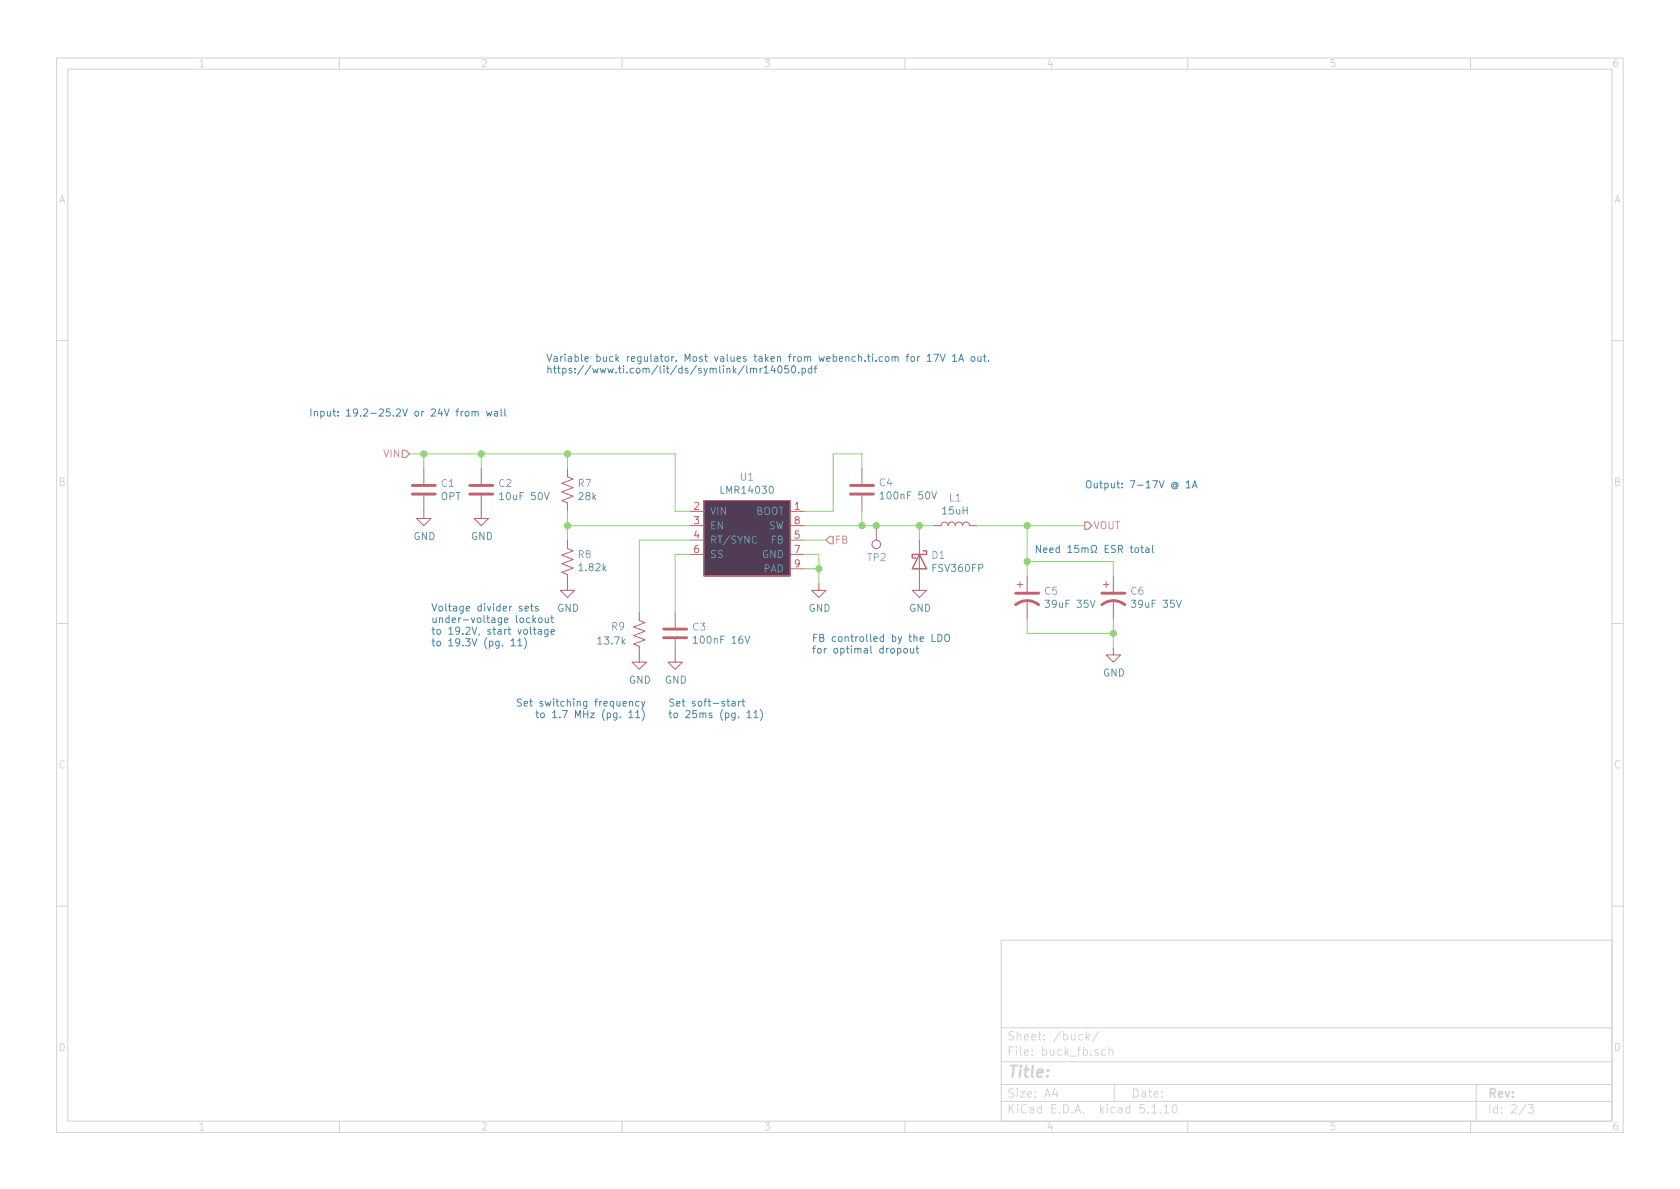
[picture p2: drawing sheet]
EESchema Schematic File Version 4
EELAYER 30 0
EELAYER END
$Descr A4 11693 8268
encoding utf-8
Sheet 2 3
Title ""
Date ""
Rev ""
Comp ""
Comment1 ""
Comment2 ""
Comment3 ""
Comment4 ""
$EndDescr
$Comp
L power:GND #PWR?
U 1 1
P 4700 4550
AR Path="/61329F1C" Ref="#PWR?"  Part="1" 
AR Path="/61323B71/61329F1C" Ref="#PWR?"  Part="1" 
AR Path="/6152A5A7/61329F1C" Ref="#PWR?"  Part="1" 
AR Path="/6153DA18/61329F1C" Ref="#PWR018"  Part="1" 
AR Path="/6157E815/61329F1C" Ref="#PWR?"  Part="1" 
AR Path="/6157EC81/61329F1C" Ref="#PWR?"  Part="1" 
AR Path="/62A21C39/61329F1C" Ref="#PWR?"  Part="1" 
AR Path="/62A272C6/61329F1C" Ref="#PWR?"  Part="1" 
F 0 "#PWR018" H 4700 4300 50  0001 C CNN
F 1 "GND" H 4705 4377 50  0000 C CNN
F 2 "" H 4700 4550 50  0001 C CNN
F 3 "" H 4700 4550 50  0001 C CNN
	1    4700 4550
	1    0    0    -1  
$EndComp
$Comp
L power:GND #PWR?
U 1 1
P 4450 4550
AR Path="/61329F22" Ref="#PWR?"  Part="1" 
AR Path="/61323B71/61329F22" Ref="#PWR?"  Part="1" 
AR Path="/6152A5A7/61329F22" Ref="#PWR?"  Part="1" 
AR Path="/6153DA18/61329F22" Ref="#PWR017"  Part="1" 
AR Path="/6157E815/61329F22" Ref="#PWR?"  Part="1" 
AR Path="/6157EC81/61329F22" Ref="#PWR?"  Part="1" 
AR Path="/62A21C39/61329F22" Ref="#PWR?"  Part="1" 
AR Path="/62A272C6/61329F22" Ref="#PWR?"  Part="1" 
F 0 "#PWR017" H 4450 4300 50  0001 C CNN
F 1 "GND" H 4455 4377 50  0000 C CNN
F 2 "" H 4450 4550 50  0001 C CNN
F 3 "" H 4450 4550 50  0001 C CNN
	1    4450 4550
	1    0    0    -1  
$EndComp
$Comp
L Device:C C?
U 1 1
P 4700 4400
AR Path="/61329F28" Ref="C?"  Part="1" 
AR Path="/61323B71/61329F28" Ref="C?"  Part="1" 
AR Path="/6152A5A7/61329F28" Ref="C?"  Part="1" 
AR Path="/6153DA18/61329F28" Ref="C3"  Part="1" 
AR Path="/6157E815/61329F28" Ref="C?"  Part="1" 
AR Path="/6157EC81/61329F28" Ref="C?"  Part="1" 
AR Path="/62A21C39/61329F28" Ref="C?"  Part="1" 
AR Path="/62A272C6/61329F28" Ref="C?"  Part="1" 
F 0 "C3" H 4815 4446 50  0000 L CNN
F 1 "100nF 16V" H 4815 4355 50  0000 L CNN
F 2 "Capacitor_SMD:C_0805_2012Metric_Pad1.18x1.45mm_HandSolder" H 4738 4250 50  0001 C CNN
F 3 "~" H 4700 4400 50  0001 C CNN
	1    4700 4400
	1    0    0    -1  
$EndComp
Wire Wire Line
	4700 3850 4800 3850
$Comp
L Device:R_US R?
U 1 1
P 4450 4400
AR Path="/61329F30" Ref="R?"  Part="1" 
AR Path="/61323B71/61329F30" Ref="R?"  Part="1" 
AR Path="/6152A5A7/61329F30" Ref="R?"  Part="1" 
AR Path="/6153DA18/61329F30" Ref="R9"  Part="1" 
AR Path="/6157E815/61329F30" Ref="R?"  Part="1" 
AR Path="/6157EC81/61329F30" Ref="R?"  Part="1" 
AR Path="/62A21C39/61329F30" Ref="R?"  Part="1" 
AR Path="/62A272C6/61329F30" Ref="R?"  Part="1" 
F 0 "R9" H 4250 4450 50  0000 L CNN
F 1 "13.7k" H 4150 4350 50  0000 L CNN
F 2 "Resistor_SMD:R_0805_2012Metric_Pad1.20x1.40mm_HandSolder" V 4380 4400 50  0001 C CNN
F 3 "~" H 4450 4400 50  0001 C CNN
	1    4450 4400
	1    0    0    -1  
$EndComp
$Comp
L Device:C C?
U 1 1
P 3350 3400
AR Path="/61329F37" Ref="C?"  Part="1" 
AR Path="/61323B71/61329F37" Ref="C?"  Part="1" 
AR Path="/6152A5A7/61329F37" Ref="C?"  Part="1" 
AR Path="/6153DA18/61329F37" Ref="C2"  Part="1" 
AR Path="/6157E815/61329F37" Ref="C?"  Part="1" 
AR Path="/6157EC81/61329F37" Ref="C?"  Part="1" 
AR Path="/62A21C39/61329F37" Ref="C?"  Part="1" 
AR Path="/62A272C6/61329F37" Ref="C?"  Part="1" 
F 0 "C2" H 3465 3446 50  0000 L CNN
F 1 "10uF 50V" H 3465 3355 50  0000 L CNN
F 2 "Capacitor_SMD:C_0805_2012Metric_Pad1.18x1.45mm_HandSolder" H 3388 3250 50  0001 C CNN
F 3 "~" H 3350 3400 50  0001 C CNN
	1    3350 3400
	1    0    0    -1  
$EndComp
$Comp
L power:GND #PWR?
U 1 1
P 3350 3550
AR Path="/61329F3D" Ref="#PWR?"  Part="1" 
AR Path="/61323B71/61329F3D" Ref="#PWR?"  Part="1" 
AR Path="/6152A5A7/61329F3D" Ref="#PWR?"  Part="1" 
AR Path="/6153DA18/61329F3D" Ref="#PWR015"  Part="1" 
AR Path="/6157E815/61329F3D" Ref="#PWR?"  Part="1" 
AR Path="/6157EC81/61329F3D" Ref="#PWR?"  Part="1" 
AR Path="/62A21C39/61329F3D" Ref="#PWR?"  Part="1" 
AR Path="/62A272C6/61329F3D" Ref="#PWR?"  Part="1" 
F 0 "#PWR015" H 3350 3300 50  0001 C CNN
F 1 "GND" H 3355 3377 50  0000 C CNN
F 2 "" H 3350 3550 50  0001 C CNN
F 3 "" H 3350 3550 50  0001 C CNN
	1    3350 3550
	1    0    0    -1  
$EndComp
$Comp
L regulators:LMR14030 U?
U 1 1
P 5200 3750
AR Path="/61323B71/61329F43" Ref="U?"  Part="1" 
AR Path="/6152A5A7/61329F43" Ref="U?"  Part="1" 
AR Path="/6153DA18/61329F43" Ref="U1"  Part="1" 
AR Path="/6157E815/61329F43" Ref="U?"  Part="1" 
AR Path="/6157EC81/61329F43" Ref="U?"  Part="1" 
AR Path="/62A21C39/61329F43" Ref="U?"  Part="1" 
AR Path="/62A272C6/61329F43" Ref="U?"  Part="1" 
F 0 "U1" H 5200 4190 50  0000 C CNN
F 1 "LMR14030" H 5200 4099 50  0000 C CNN
F 2 "Package_SO:TI_SO-PowerPAD-8" H 5200 4075 50  0001 C CNN
F 3 "https://www.ti.com/lit/ds/symlink/lmr14030.pdf" H 5200 4075 50  0001 C CNN
	1    5200 3750
	1    0    0    -1  
$EndComp
$Comp
L Device:R_US R?
U 1 1
P 3950 3400
AR Path="/61329F49" Ref="R?"  Part="1" 
AR Path="/61323B71/61329F49" Ref="R?"  Part="1" 
AR Path="/6152A5A7/61329F49" Ref="R?"  Part="1" 
AR Path="/6153DA18/61329F49" Ref="R7"  Part="1" 
AR Path="/6157E815/61329F49" Ref="R?"  Part="1" 
AR Path="/6157EC81/61329F49" Ref="R?"  Part="1" 
AR Path="/62A21C39/61329F49" Ref="R?"  Part="1" 
AR Path="/62A272C6/61329F49" Ref="R?"  Part="1" 
F 0 "R7" H 4018 3446 50  0000 L CNN
F 1 "28k" H 4018 3355 50  0000 L CNN
F 2 "Resistor_SMD:R_0805_2012Metric_Pad1.20x1.40mm_HandSolder" V 3880 3400 50  0001 C CNN
F 3 "~" H 3950 3400 50  0001 C CNN
	1    3950 3400
	1    0    0    -1  
$EndComp
$Comp
L Device:R_US R?
U 1 1
P 3950 3900
AR Path="/61329F4F" Ref="R?"  Part="1" 
AR Path="/61323B71/61329F4F" Ref="R?"  Part="1" 
AR Path="/6152A5A7/61329F4F" Ref="R?"  Part="1" 
AR Path="/6153DA18/61329F4F" Ref="R8"  Part="1" 
AR Path="/6157E815/61329F4F" Ref="R?"  Part="1" 
AR Path="/6157EC81/61329F4F" Ref="R?"  Part="1" 
AR Path="/62A21C39/61329F4F" Ref="R?"  Part="1" 
AR Path="/62A272C6/61329F4F" Ref="R?"  Part="1" 
F 0 "R8" H 3882 3854 50  0000 R CNN
F 1 "1.82k" H 3882 3945 50  0000 R CNN
F 2 "Resistor_SMD:R_0805_2012Metric_Pad1.20x1.40mm_HandSolder" V 3880 3900 50  0001 C CNN
F 3 "~" H 3950 3900 50  0001 C CNN
	1    3950 3900
	-1   0    0    1   
$EndComp
Wire Wire Line
	4700 3550 4800 3550
$Comp
L power:GND #PWR?
U 1 1
P 5700 4050
AR Path="/61329F5A" Ref="#PWR?"  Part="1" 
AR Path="/61323B71/61329F5A" Ref="#PWR?"  Part="1" 
AR Path="/6152A5A7/61329F5A" Ref="#PWR?"  Part="1" 
AR Path="/6153DA18/61329F5A" Ref="#PWR019"  Part="1" 
AR Path="/6157E815/61329F5A" Ref="#PWR?"  Part="1" 
AR Path="/6157EC81/61329F5A" Ref="#PWR?"  Part="1" 
AR Path="/62A21C39/61329F5A" Ref="#PWR?"  Part="1" 
AR Path="/62A272C6/61329F5A" Ref="#PWR?"  Part="1" 
F 0 "#PWR019" H 5700 3800 50  0001 C CNN
F 1 "GND" H 5705 3877 50  0000 C CNN
F 2 "" H 5700 4050 50  0001 C CNN
F 3 "" H 5700 4050 50  0001 C CNN
	1    5700 4050
	1    0    0    -1  
$EndComp
Wire Wire Line
	5600 3950 5700 3950
Wire Wire Line
	5700 3950 5700 4050
Wire Wire Line
	5700 3950 5700 3850
Wire Wire Line
	5700 3850 5600 3850
Connection ~ 5700 3950
$Comp
L Device:D_Schottky D?
U 1 1
P 6400 3900
AR Path="/61329F6B" Ref="D?"  Part="1" 
AR Path="/61323B71/61329F6B" Ref="D?"  Part="1" 
AR Path="/6152A5A7/61329F6B" Ref="D?"  Part="1" 
AR Path="/6153DA18/61329F6B" Ref="D1"  Part="1" 
AR Path="/6157E815/61329F6B" Ref="D?"  Part="1" 
AR Path="/6157EC81/61329F6B" Ref="D?"  Part="1" 
AR Path="/62A21C39/61329F6B" Ref="D?"  Part="1" 
AR Path="/62A272C6/61329F6B" Ref="D?"  Part="1" 
F 0 "D1" V 6354 3980 50  0000 L CNN
F 1 "FSV360FP" V 6445 3980 50  0000 L CNN
F 2 "Diode_SMD:D_SOD-123" H 6400 3900 50  0001 C CNN
F 3 "~" H 6400 3900 50  0001 C CNN
	1    6400 3900
	0    1    1    0   
$EndComp
$Comp
L power:GND #PWR?
U 1 1
P 6400 4050
AR Path="/61329F89" Ref="#PWR?"  Part="1" 
AR Path="/61323B71/61329F89" Ref="#PWR?"  Part="1" 
AR Path="/6152A5A7/61329F89" Ref="#PWR?"  Part="1" 
AR Path="/6153DA18/61329F89" Ref="#PWR020"  Part="1" 
AR Path="/6157E815/61329F89" Ref="#PWR?"  Part="1" 
AR Path="/6157EC81/61329F89" Ref="#PWR?"  Part="1" 
AR Path="/62A21C39/61329F89" Ref="#PWR?"  Part="1" 
AR Path="/62A272C6/61329F89" Ref="#PWR?"  Part="1" 
F 0 "#PWR020" H 6400 3800 50  0001 C CNN
F 1 "GND" H 6405 3877 50  0000 C CNN
F 2 "" H 6400 4050 50  0001 C CNN
F 3 "" H 6400 4050 50  0001 C CNN
	1    6400 4050
	1    0    0    -1  
$EndComp
Wire Wire Line
	3350 3250 3350 3150
Wire Wire Line
	4700 3150 4700 3550
Wire Wire Line
	5600 3550 5800 3550
Text Notes 4650 5000 0    50   ~ 0
Set soft-start\nto 25ms (pg. 11)
Text Notes 4500 5000 2    50   ~ 0
Set switching frequency\nto 1.7 MHz (pg. 11)
Text HLabel 2850 3150 0    50   Input ~ 0
VIN
Wire Wire Line
	3350 3150 2950 3150
Connection ~ 3350 3150
Text Notes 3000 4500 0    50   ~ 0
Voltage divider sets\nunder-voltage lockout\nto 19.2V, start voltage\nto 19.3V (pg. 11)
Wire Wire Line
	4800 3750 4450 3750
Wire Wire Line
	3350 3150 3950 3150
Wire Wire Line
	3950 3650 3950 3550
Wire Wire Line
	3950 3650 3950 3750
Connection ~ 3950 3650
Wire Wire Line
	3950 3250 3950 3150
Connection ~ 3950 3150
Wire Wire Line
	6400 3750 6400 3650
Connection ~ 6400 3650
Wire Wire Line
	6400 3650 6500 3650
Wire Wire Line
	5800 3150 6000 3150
Wire Wire Line
	6000 3150 6000 3250
Wire Wire Line
	6000 3550 6000 3650
Connection ~ 7150 3650
Wire Wire Line
	7150 3650 7550 3650
$Comp
L power:GND #PWR?
U 1 1
P 3950 4050
AR Path="/6149FFEC" Ref="#PWR?"  Part="1" 
AR Path="/61323B71/6149FFEC" Ref="#PWR?"  Part="1" 
AR Path="/6152A5A7/6149FFEC" Ref="#PWR?"  Part="1" 
AR Path="/6153DA18/6149FFEC" Ref="#PWR016"  Part="1" 
AR Path="/6157E815/6149FFEC" Ref="#PWR?"  Part="1" 
AR Path="/6157EC81/6149FFEC" Ref="#PWR?"  Part="1" 
AR Path="/62A21C39/6149FFEC" Ref="#PWR?"  Part="1" 
AR Path="/62A272C6/6149FFEC" Ref="#PWR?"  Part="1" 
F 0 "#PWR016" H 3950 3800 50  0001 C CNN
F 1 "GND" H 3955 3877 50  0000 C CNN
F 2 "" H 3950 4050 50  0001 C CNN
F 3 "" H 3950 4050 50  0001 C CNN
	1    3950 4050
	1    0    0    -1  
$EndComp
Wire Wire Line
	3950 3150 4700 3150
Wire Wire Line
	3950 3650 4800 3650
Text Notes 3800 2600 0    50   ~ 0
Variable buck regulator. Most values taken from webench.ti.com for 17V 1A out.\nhttps://www.ti.com/lit/ds/symlink/lmr14050.pdf
Text HLabel 7550 3650 2    50   Output ~ 0
VOUT
Text HLabel 5750 3750 2    50   Input ~ 0
FB
Wire Wire Line
	5600 3750 5750 3750
Wire Wire Line
	5600 3650 6000 3650
$Comp
L Device:C C?
U 1 1
P 6000 3400
AR Path="/61329F65" Ref="C?"  Part="1" 
AR Path="/61323B71/61329F65" Ref="C?"  Part="1" 
AR Path="/6152A5A7/61329F65" Ref="C?"  Part="1" 
AR Path="/6153DA18/61329F65" Ref="C4"  Part="1" 
AR Path="/6157E815/61329F65" Ref="C?"  Part="1" 
AR Path="/6157EC81/61329F65" Ref="C?"  Part="1" 
AR Path="/62A21C39/61329F65" Ref="C?"  Part="1" 
AR Path="/62A272C6/61329F65" Ref="C?"  Part="1" 
F 0 "C4" H 5885 3354 50  0000 R CNN
F 1 "100nF 50V" H 5885 3445 50  0000 R CNN
F 2 "Capacitor_SMD:C_0805_2012Metric_Pad1.18x1.45mm_HandSolder" H 6038 3250 50  0001 C CNN
F 3 "~" H 6000 3400 50  0001 C CNN
	1    6000 3400
	-1   0    0    1   
$EndComp
Wire Wire Line
	5800 3150 5800 3550
Wire Wire Line
	7150 3900 7150 4000
Connection ~ 7150 3900
Wire Wire Line
	7750 3900 7750 4000
Wire Wire Line
	7150 3900 7750 3900
Wire Wire Line
	7150 3650 7150 3900
Wire Wire Line
	7750 4400 7750 4500
Connection ~ 7750 4400
Wire Wire Line
	7150 4400 7750 4400
Wire Wire Line
	7150 4300 7150 4400
Wire Wire Line
	7750 4300 7750 4400
$Comp
L power:GND #PWR?
U 1 1
P 7750 4500
AR Path="/61329FBD" Ref="#PWR?"  Part="1" 
AR Path="/61323B71/61329FBD" Ref="#PWR?"  Part="1" 
AR Path="/6152A5A7/61329FBD" Ref="#PWR?"  Part="1" 
AR Path="/6153DA18/61329FBD" Ref="#PWR021"  Part="1" 
AR Path="/6157E815/61329FBD" Ref="#PWR?"  Part="1" 
AR Path="/6157EC81/61329FBD" Ref="#PWR?"  Part="1" 
AR Path="/62A21C39/61329FBD" Ref="#PWR?"  Part="1" 
AR Path="/62A272C6/61329FBD" Ref="#PWR?"  Part="1" 
F 0 "#PWR021" H 7750 4250 50  0001 C CNN
F 1 "GND" H 7755 4327 50  0000 C CNN
F 2 "" H 7750 4500 50  0001 C CNN
F 3 "" H 7750 4500 50  0001 C CNN
	1    7750 4500
	1    0    0    -1  
$EndComp
Wire Wire Line
	6800 3650 7150 3650
Wire Wire Line
	6000 3650 6100 3650
Connection ~ 6000 3650
Text Notes 5650 4550 0    50   ~ 0
FB controlled by the LDO\nfor optimal dropout
$Comp
L Device:C C?
U 1 1
P 2950 3400
AR Path="/62E34F4D" Ref="C?"  Part="1" 
AR Path="/61323B71/62E34F4D" Ref="C?"  Part="1" 
AR Path="/6152A5A7/62E34F4D" Ref="C?"  Part="1" 
AR Path="/6153DA18/62E34F4D" Ref="C1"  Part="1" 
AR Path="/6157E815/62E34F4D" Ref="C?"  Part="1" 
AR Path="/6157EC81/62E34F4D" Ref="C?"  Part="1" 
AR Path="/62A21C39/62E34F4D" Ref="C?"  Part="1" 
AR Path="/62A272C6/62E34F4D" Ref="C?"  Part="1" 
F 0 "C1" H 3065 3446 50  0000 L CNN
F 1 "OPT" H 3065 3355 50  0000 L CNN
F 2 "Capacitor_SMD:C_0805_2012Metric_Pad1.18x1.45mm_HandSolder" H 2988 3250 50  0001 C CNN
F 3 "~" H 2950 3400 50  0001 C CNN
	1    2950 3400
	1    0    0    -1  
$EndComp
$Comp
L power:GND #PWR?
U 1 1
P 2950 3550
AR Path="/62E34F53" Ref="#PWR?"  Part="1" 
AR Path="/61323B71/62E34F53" Ref="#PWR?"  Part="1" 
AR Path="/6152A5A7/62E34F53" Ref="#PWR?"  Part="1" 
AR Path="/6153DA18/62E34F53" Ref="#PWR014"  Part="1" 
AR Path="/6157E815/62E34F53" Ref="#PWR?"  Part="1" 
AR Path="/6157EC81/62E34F53" Ref="#PWR?"  Part="1" 
AR Path="/62A21C39/62E34F53" Ref="#PWR?"  Part="1" 
AR Path="/62A272C6/62E34F53" Ref="#PWR?"  Part="1" 
F 0 "#PWR014" H 2950 3300 50  0001 C CNN
F 1 "GND" H 2955 3377 50  0000 C CNN
F 2 "" H 2950 3550 50  0001 C CNN
F 3 "" H 2950 3550 50  0001 C CNN
	1    2950 3550
	1    0    0    -1  
$EndComp
Wire Wire Line
	2950 3250 2950 3150
Connection ~ 2950 3150
Wire Wire Line
	2950 3150 2850 3150
$Comp
L Connector:TestPoint TP2
U 1 1
P 6100 3650
AR Path="/6153DA18/62E3D749" Ref="TP2"  Part="1" 
AR Path="/62A21C39/62E3D749" Ref="TP?"  Part="1" 
AR Path="/62A272C6/62E3D749" Ref="TP?"  Part="1" 
F 0 "TP2" H 6025 3875 50  0000 L CNN
F 1 "TestPoint" H 6158 3677 50  0001 L CNN
F 2 "TestPoint:TestPoint_THTPad_2.0x2.0mm_Drill1.0mm" H 6300 3650 50  0001 C CNN
F 3 "~" H 6300 3650 50  0001 C CNN
	1    6100 3650
	-1   0    0    1   
$EndComp
Connection ~ 6100 3650
Wire Wire Line
	6100 3650 6400 3650
$Comp
L Device:L L?
U 1 1
P 6650 3650
AR Path="/61329F71" Ref="L?"  Part="1" 
AR Path="/61323B71/61329F71" Ref="L?"  Part="1" 
AR Path="/6152A5A7/61329F71" Ref="L?"  Part="1" 
AR Path="/6153DA18/61329F71" Ref="L1"  Part="1" 
AR Path="/6157E815/61329F71" Ref="L?"  Part="1" 
AR Path="/6157EC81/61329F71" Ref="L?"  Part="1" 
AR Path="/62A21C39/61329F71" Ref="L?"  Part="1" 
AR Path="/62A272C6/61329F71" Ref="L?"  Part="1" 
F 0 "L1" V 6840 3650 50  0000 C CNN
F 1 "15uH" V 6750 3650 50  0000 C CNN
F 2 "footprints:SRN6045" H 6650 3650 50  0001 C CNN
F 3 "SRN6045-150M" H 6650 3650 50  0001 C CNN
	1    6650 3650
	0    -1   -1   0   
$EndComp
Text Notes 7200 3850 0    50   ~ 0
Need 15mΩ ESR total
Text Notes 7550 3400 0    50   ~ 0
Output: 7-17V @ 1A
Text Notes 2150 2900 0    50   ~ 0
Input: 19.2-25.2V or 24V from wall
Wire Wire Line
	4450 3750 4450 4250
Wire Wire Line
	4700 3850 4700 4250
$Comp
L Device:CP1 C?
U 1 1
P 7750 4150
AR Path="/614E3734" Ref="C?"  Part="1" 
AR Path="/61323B71/614E3734" Ref="C?"  Part="1" 
AR Path="/6152A5A7/614E3734" Ref="C?"  Part="1" 
AR Path="/6153DA18/614E3734" Ref="C6"  Part="1" 
AR Path="/6157E815/614E3734" Ref="C?"  Part="1" 
AR Path="/6157EC81/614E3734" Ref="C?"  Part="1" 
AR Path="/62A21C39/614E3734" Ref="C?"  Part="1" 
AR Path="/62A272C6/614E3734" Ref="C?"  Part="1" 
F 0 "C6" H 7865 4196 50  0000 L CNN
F 1 "39uF 35V" H 7865 4105 50  0000 L CNN
F 2 "Capacitor_SMD:CP_Elec_8x6.9" H 7788 4000 50  0001 C CNN
F 3 "35SVPF39M" H 7750 4150 50  0001 C CNN
	1    7750 4150
	1    0    0    -1  
$EndComp
$Comp
L Device:CP1 C?
U 1 1
P 7150 4150
AR Path="/614E531B" Ref="C?"  Part="1" 
AR Path="/61323B71/614E531B" Ref="C?"  Part="1" 
AR Path="/6152A5A7/614E531B" Ref="C?"  Part="1" 
AR Path="/6153DA18/614E531B" Ref="C5"  Part="1" 
AR Path="/6157E815/614E531B" Ref="C?"  Part="1" 
AR Path="/6157EC81/614E531B" Ref="C?"  Part="1" 
AR Path="/62A21C39/614E531B" Ref="C?"  Part="1" 
AR Path="/62A272C6/614E531B" Ref="C?"  Part="1" 
F 0 "C5" H 7265 4196 50  0000 L CNN
F 1 "39uF 35V" H 7265 4105 50  0000 L CNN
F 2 "Capacitor_SMD:CP_Elec_8x6.9" H 7188 4000 50  0001 C CNN
F 3 "35SVPF39M" H 7150 4150 50  0001 C CNN
	1    7150 4150
	1    0    0    -1  
$EndComp
$EndSCHEMATC
